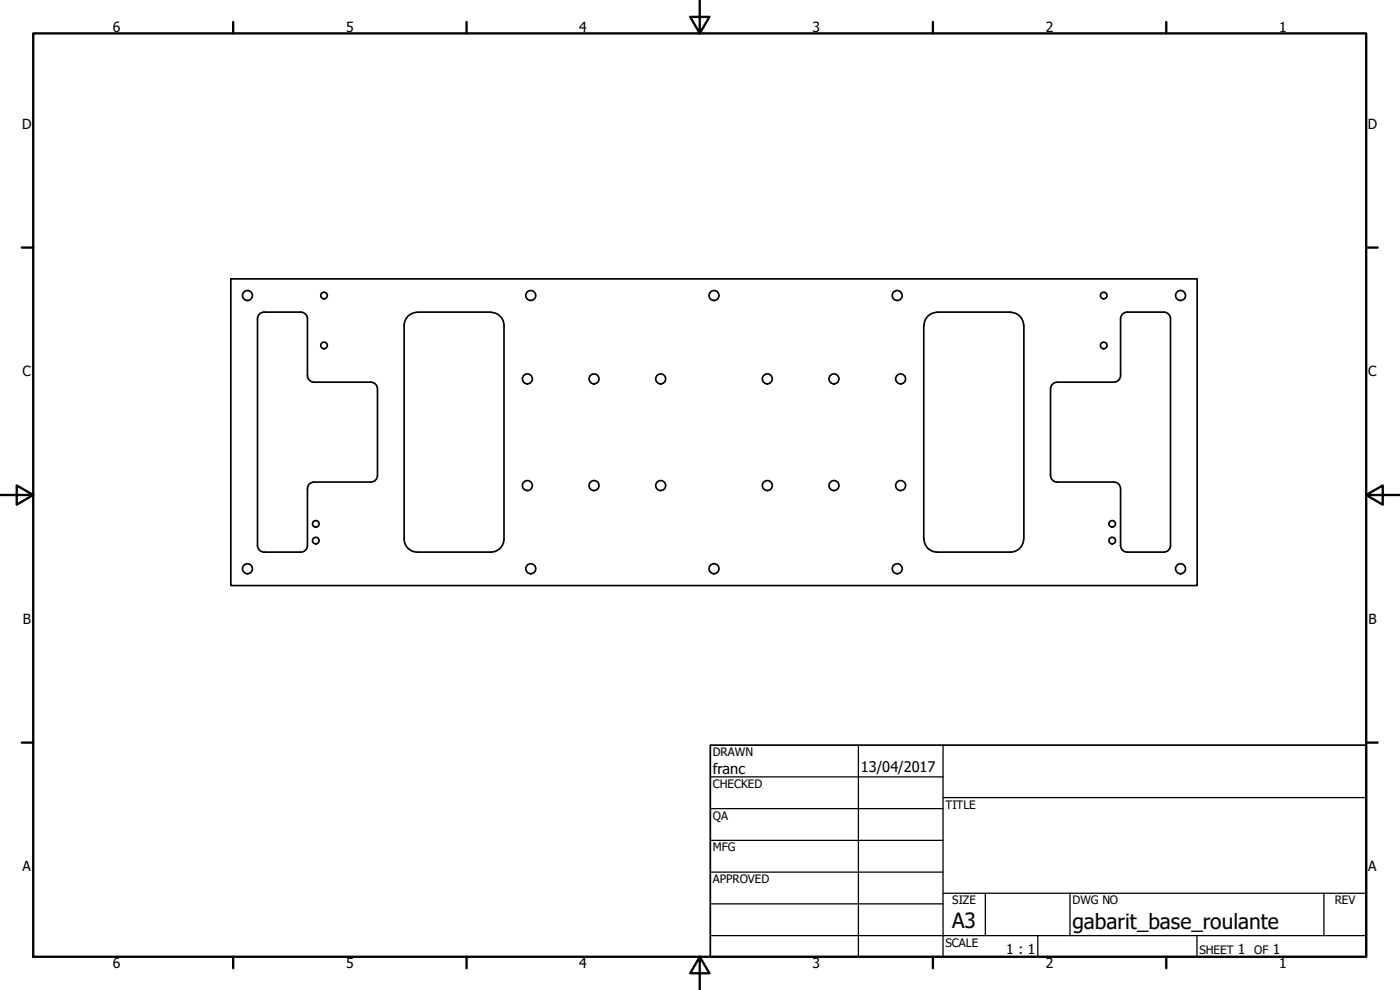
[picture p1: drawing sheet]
<svg xmlns="http://www.w3.org/2000/svg" width="420mm" height="297mm" viewBox="0 0 420 297" stroke-linecap="round" stroke-linejoin="round" font-family="sans-serif">
<!-- layer: Visible (ANSI) -->
<g fill="none" stroke="#000" stroke-width=".51">
<path d="M69.3 83.7h290v92h-290zM79.2 93.6h11.1M79.3 93.6a2 2 0 0 0-2 2v68.1M90.3 93.6a2 2 0 0 1 2 2v17.1a2 2 0 0 0 2 2M121.3 97.6v64.1a4 4 0 0 0 4 4M125.3 93.7a4 4 0 0 0-4 4M125.3 93.6h22M147.3 93.7a4 4 0 0 1 4 4M151.3 97.6v64.1a4 4 0 0 1-4 4h-22M277.2 97.6v64.1M281.2 93.6h22.1M281.3 93.7a4 4 0 0 0-4 4"/>
<path d="M303.2 93.7a4 4 0 0 1 4 4M307.3 97.6l-.1 64.1a4 4 0 0 1-4 4h-22M338.3 93.6h11a2 2 0 0 1 2 2v68.1M338.3 93.6a2 2 0 0 0-2 2v17.1a2 2 0 0 1-2 2M94.3 114.7h17a2 2 0 0 1 2 2v26M317.2 114.7h17.1M317.3 114.7a2 2 0 0 0-2 2v26M92.3 146.7v17M94.3 144.6a2 2 0 0 0-2 2M113.3 142.6a2 2 0 0 1-2 2h-17M315.3 142.6a2 2 0 0 0 2 2M317.2 144.6h17.1"/>
<path d="M334.3 144.6a2 2 0 0 1 2 2M336.3 146.7v17M77.3 163.7a2 2 0 0 0 2 2M79.2 165.7h11.1M92.3 163.7a2 2 0 0 1-2 2M277.3 161.7a4 4 0 0 0 4 4M336.3 163.7a2 2 0 0 0 2 2M351.3 163.7a2 2 0 0 1-2 2h-11"/>
<circle cx="74.3" cy="88.7" r="1.49"/>
<circle cx="97.3" cy="88.7" r=".98"/>
<circle cx="159.3" cy="88.7" r="1.49"/>
<circle cx="214.3" cy="88.7" r="1.49"/>
<circle cx="269.3" cy="88.7" r="1.49"/>
<circle cx="331.2" cy="88.7" r=".98"/>
<circle cx="354.3" cy="88.7" r="1.49"/>
<circle cx="97.3" cy="103.6" r=".98"/>
<circle cx="158.3" cy="113.7" r="1.49"/>
<circle cx="178.3" cy="113.7" r="1.49"/>
<circle cx="198.3" cy="113.7" r="1.49"/>
<circle cx="230.3" cy="113.7" r="1.49"/>
<circle cx="250.3" cy="113.7" r="1.49"/>
<circle cx="270.3" cy="113.7" r="1.49"/>
<circle cx="331.2" cy="103.6" r=".98"/>
<circle cx="94.8" cy="157.2" r=".98"/>
<circle cx="158.3" cy="145.7" r="1.49"/>
<circle cx="178.3" cy="145.7" r="1.49"/>
<circle cx="198.3" cy="145.7" r="1.49"/>
<circle cx="230.3" cy="145.7" r="1.49"/>
<circle cx="250.3" cy="145.7" r="1.49"/>
<circle cx="270.3" cy="145.7" r="1.49"/>
<circle cx="333.8" cy="157.2" r=".98"/>
<circle cx="74.3" cy="170.6" r="1.49"/>
<circle cx="94.8" cy="162.2" r=".98"/>
<circle cx="159.3" cy="170.6" r="1.49"/>
<circle cx="214.3" cy="170.6" r="1.49"/>
<circle cx="269.3" cy="170.6" r="1.49"/>
<circle cx="333.8" cy="162.2" r=".98"/>
<circle cx="354.3" cy="170.6" r="1.49"/>
</g>
<!-- layer: Border (ANSI) -->
<g fill="none" stroke="#000" stroke-width=".7">
<path d="M10 10h400v277.1h-400zM70 6.6v3.4M140 6.6v3.4M210 0v10l-2.9-4.9h5.8l-2.9 4.9M280 6.6v3.4M350 6.6v3.4M6.5 74.3h3.5M410 74.3h3.4M0 148.5h10l-5-2.8v5.7l5-2.9M410 148.5l5 2.9v-5.7l-5 2.8h10M6.5 222.8h3.5M410 222.8h3.4"/>
<path d="M70 287.1v3.4M140 287.1v3.4M210 287.1l2.9 4.9h-5.8l2.9-4.9v9.9M280 287.1v3.4M350 287.1v3.4"/>
</g>
<!-- layer: Title (ANSI) -->
<g fill="none" stroke="#000" stroke-width=".38">
<path d="M213.2 233.1h69.8M257.6 223.6v63.5M283 239.3h127M283 223.6v63.5M213.2 242.6h69.8M213.2 252.1h69.8M213.2 261.7h69.8M213.2 271.2h69.8M283 268h127M295.7 268v12.7M321.1 268v12.7M397.3 268v12.7"/>
<path d="M213.2 280.7h196.8M311.5 280.7v6.4M359.2 280.7v6.4"/>
</g>
<path d="M213.2 223.6h196.8v63.5h-196.8z" fill="none" stroke="#000" stroke-width=".51"/>
<g font-size="6.3">
<text x="285.8" y="278.6">A3</text>
<text x="321.9" y="278.6">gabarit_base_roulante</text>
</g>
<g font-size="4.4">
<text x="213.9" y="232.2">franc</text>
<text x="258.4" y="231.6">13/04/2017</text>
</g>
<g font-size="4.2">
<text x="33.8" y="9.6">6</text>
<text x="103.9" y="9.6">5</text>
<text x="173.9" y="9.6">4</text>
<text x="243.8" y="9.6">3</text>
<text x="313.9" y="9.6">2</text>
<text x="383.9" y="9.6">1</text>
<text x="6.7" y="38.7">D</text>
<text x="410.5" y="38.7">D</text>
<text x="6.8" y="113">C</text>
<text x="410.7" y="113">C</text>
<text x="6.9" y="187.2">B</text>
<text x="410.7" y="187.2">B</text>
<text x="6.8" y="261.4">A</text>
<text x="410.7" y="261.4">A</text>
<text x="302" y="286.3">1 : 1</text>
<text x="371.5" y="286.2">1</text>
<text x="382" y="286.2">1</text>
<text x="33.8" y="290.5">6</text>
<text x="103.9" y="290.5">5</text>
<text x="173.9" y="290.5">4</text>
<text x="243.8" y="290.5">3</text>
<text x="313.9" y="290.5">2</text>
<text x="383.9" y="290.5">1</text>
</g>
<g font-size="3.5">
<text x="213.9" y="226.9">DRAWN</text>
<text x="213.9" y="236.4">CHECKED</text>
<text x="213.9" y="245.9">QA</text>
<text x="283.8" y="242.6">TITLE</text>
<text x="213.9" y="255.4">MFG</text>
<text x="213.9" y="265">APPROVED</text>
<text x="285.8" y="271.3">SIZE</text>
<text x="321.9" y="271.3">DWG NO</text>
<text x="400.6" y="271.3">REV</text>
<text x="283.8" y="284">SCALE</text>
<text x="360" y="286.2">SHEET</text>
<text x="376.4" y="286.2">OF</text>
</g>
</svg>
